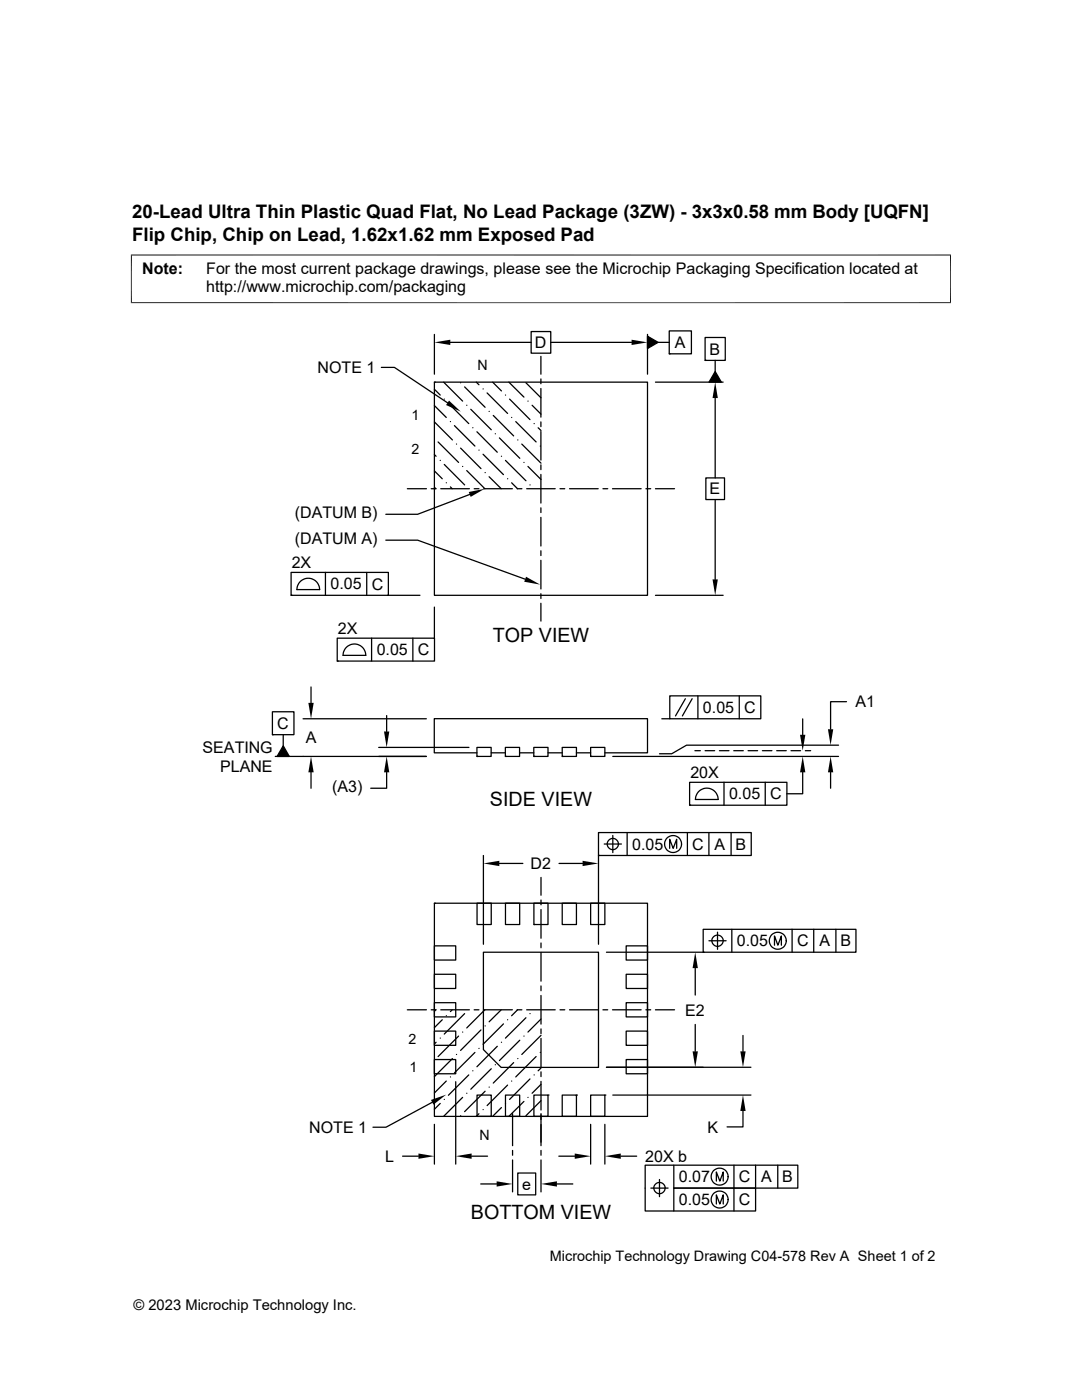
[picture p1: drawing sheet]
<svg xmlns="http://www.w3.org/2000/svg" width="216mm" height="279mm" viewBox="0 0 216 279" stroke-linecap="round" stroke-linejoin="round" font-family="sans-serif">
<g fill="none" stroke="#000" stroke-width=".25">
<path d="M76.1 73.3h2.6l10.6 7.1M86.7 66.7v8M86.7 77.7l1.1 1.1M86.7 76.3h42.5v42.5h-42.5zM86.7 76.3h.1M88.5 76.3l3.8 3.8M88.6 79.7h.1M89.9 68.3h16.1M91.9 76.4h.1M92.7 77.2l4.1 4.1M95 76.3l.6 .5M96.4 77.6h.1"/>
<path d="M97.2 78.4l4.1 4.1M98.3 76.3l1.8 1.7M100.9 78.8h.1M101.5 76.3l3 2.9M101.7 79.6l4 4.1M104.9 76.4l3.1 3M106 66.2h3.9v4.3h-3.9zM107.9 71.1v3.6M107.9 75.6v1M107.9 77.5v5.7M109.9 68.3h16.1M129.2 67.1l2.1 1.2-2.1 1.3z"/>
<path d="M129.2 66.7v8M130.8 76.3h13.5M131.3 68.3h2.2M133.5 66h4.5v4.6h-4.5zM133.5 70.6h.1M140.7 67.4h4v4.5h-4zM140.7 71.9h.1M142.7 79.4v16M142.7 74.1l1.2 2.2h-2.4zM142.7 71.9v2.2M81.3 97.5h3.8M86.7 90.7l.3 .4"/>
<path d="M86.7 97.2l.3 .3h-1M86.7 84.2l3.6 3.6M86.7 80.9l2.3 2.4M86.7 94l1.5 1.5M87.4 88.2l4.1 4.1M87.8 91.9h.1M87.9 97.5h5.8M88.6 92.7l4.1 4.1M89 96.4h.1M89.5 80.5l4 4M89.9 84.1h.1M89.9 97.2l.3 .3"/>
<path d="M90.7 84.9l4.1 4.1M91.1 88.6h.1M91.9 89.4l4.1 4.1M92.3 93.1h.1M93.1 93.9l3.7 3.6M93.1 80.9h.1M93.7 98.7l-10.4 3.9h-6.3M93.9 81.7l4.1 4.1M94.3 85.4h.1M94.6 97.5h1M95.2 86.2l4 4.1M95.6 89.8h.1"/>
<path d="M96.4 90.7l4.1 4M96.5 97.5h5.7M96.8 94.3h.1M97.6 95.1l2.4 2.4M97.6 82.1h.1M98.4 82.9l4.1 4.1M98.8 86.6h.1M99.7 87.4l4 4.1M100.1 91.1h.1M100.9 91.9l4 4M101.3 95.5h.1M102.1 96.4l1.2 1.1"/>
<path d="M102.1 83.3h.1M102.9 84.1l4.1 4.1M103.2 97.5h.9M103.3 87.8h.1M104.1 88.6l3.9 3.8M104.5 92.3h.1M105.1 97.5h5.7M105.3 93.1l2.7 2.6M105.3 80.1h.1M105.7 96.8h.1M106.2 80.9l1.8 1.8M106.6 84.5h.1"/>
<path d="M107.4 85.4l.6 .5M107.8 89h.1M107.9 84.2v1M107.9 86.1v5.7M107.9 92.8v.9M107.9 94.7v5.7M111.7 97.5h1M113.6 97.5h5.8M120.3 97.5h1M122.2 97.5h5.7M128.9 97.5h.9M130.8 97.5h3.8"/>
<path d="M140.8 95.4h3.8v4.3h-3.8zM142.7 99.7v15.9M58.1 114.2h19.4v4.6h-19.4zM58.1 118.8h.1M59.2 117.7h4.6M59.2 117.7a2.26 2.26 0 0 1 2.3-2.3 2.26 2.26 0 0 1 2.3 2.3M64.9 114.2v4.6M73.2 114.2v4.6M77 107.8h6.3l21.5 7.8M77.4 118.8h6.4M107.9 101.3v1M107.9 103.3v5.7"/>
<path d="M107.9 109.9v1M107.9 111.8v5.7M107.9 118.5v.9M130.8 118.8h13.5M62.1 137.1v3.2M67.3 127.4h19.4v4.5h-19.4zM67.3 131.9h.1M69.2 129.1a2.27 2.27 0 0 1 2.5-.4 2.27 2.27 0 0 1 1.3 2.1h-4.5l.2-.9zM74.1 127.4v4.5M82.4 127.4v4.5M86.7 121.2v6.2M107.9 120.4v3.6"/>
<path d="M133.6 138.9h18.2v4.5h-18.2zM136.8 139.4l-2 3.5M138.1 139.4l-1.9 3.5M139.3 138.9v4.5M147.5 138.9v4.5M54.4 142h4.3v4.6h-4.3zM54.4 146.6h.1M56.5 146.6v2.2M56.5 148.8l1.2 2.2h-2.4zM60.5 143.4h24.6M62.1 154.1v3.2M75.6 149.2h18"/>
<path d="M77.2 154.1v3.2h-3.2M77.2 142.8v3.2M85.1 151h-30.2M95.2 149.2h2.8v1.8h-2.8zM95.2 151h.1M95.2 150.2h-8.5v-6.8h42.5v6.8h-8.5M98 150.2h2.8M100.8 149.2h2.9v1.8h-2.9zM100.8 151h.1M103.7 150.2h2.8M106.5 149.2h2.8v1.8h-2.8zM106.5 151h.1"/>
<path d="M109.3 150.2h2.9M112.2 149.2h2.8v1.8h-2.8zM112.2 151h.1M115 150.2h2.9M117.9 149.2h2.8v1.8h-2.8zM117.9 151h.1M122.3 151h45M132.1 143.4h1.5M137.6 156.1h19.4v4.6h-19.4zM138.7 149.8h1M138.7 159.6h4.6a2.26 2.26 0 0 0-2.3-2.3 2.26 2.26 0 0 0-2.2 2.3M140.7 149.8h1.9"/>
<path d="M143.6 149.8h1.9M144.5 156.1v4.6M146.4 149.8h1.9M149.3 149.8h1.9M152.1 149.8h1.9M152.7 156.1v4.6M155 149.8h1.9M157.8 149.8h1.9M160.2 154.1v4.3h-3.2M160.2 143.5v3.1M160.7 149.8h1.1M165.7 154.1v3.2"/>
<path d="M167.3 148.7h-30.3l-3 1.7h-2.4M168.9 140h-3.2v5.5M96.5 170.7v17.7M99.6 172.3h4.7M107.9 175.1v3.6M107.9 179.6v1M111.5 172.3h4.7M119.4 166.2h30.5v4.5h-30.5zM119.4 170.7h.1M119.4 170.7v17.7M120.6 168.4h3.4M122.3 166.7v3.5"/>
<path d="M125.1 166.2v4.5M133.6 169.3v-1.8l.7 1.8 .7-1.8v1.8M137.2 166.2v4.5M137.6 160.7h.1M141.5 166.2v4.5M145.9 166.2v4.5M86.7 188.8h4.2v2.8h-4.2zM86.7 194.4h4.2v2.9h-4.2zM86.7 180.3h42.5v42.5h-42.5zM86.7 180.3h.1M95.2 180.3h2.8v4.2h-2.8zM96.5 190h22.9v23h-19.4l-3.5-3.5z"/>
<path d="M100.9 180.3h2.8v4.2h-2.8zM106.5 180.3h2.8v4.2h-2.8zM106.5 184.5h.1M107.9 181.5v5.7M107.9 188.2v.9M107.9 190.1v5.7M107.9 196.8v.9M107.9 198.7v5.7M112.2 180.3h2.8v4.2h-2.8zM117.9 180.3h2.8v4.2h-2.8zM121 190h19.3M124.9 194.4h4.3v2.9h-4.3z"/>
<path d="M124.9 188.8h4.3v2.8h-4.3zM138.7 193.2v5.4M140.3 185.5h30.5v4.5h-30.5zM140.3 190h.1M141.5 187.7h3.4M142 187.7a1.14 1.14 0 0 1 1.5-1.1 1.14 1.14 0 0 1 .5 1.9 1.14 1.14 0 0 1-1.9-.3l-.1-.5M143.2 186v3.5M146 185.5v4.5M154.5 188.6v-1.8l.7 1.8 .7-1.8v1.8M158.1 185.5v4.5M162.4 185.5v4.5M166.8 185.5v4.5"/>
<path d="M81.3 201.5h3.8M86 201.5h1l-.3 .3M86.3 220l-9.3 5h-2.6M86.7 200.1h4.2v2.8h-4.2zM86.7 205.8h4.2v2.8h-4.2zM86.7 211.5h4.2v2.8h-4.2zM87 208l-.3 .3M87.8 207.2h.1M87.9 201.5h5.8M88.2 203.5l-1.5 1.6M88.6 219.4h.1M89 215.8l-2.3 2.3"/>
<path d="M89 202.7h.1M89.9 214.9h.1M90.2 201.5l-.3 .4M90.3 211.3l-3.6 3.6M90.9 215.9v16.4M91.1 210.4h.1M91.5 206.8l-4.1 4.1M92.3 219l-3.8 3.8M92.3 206h.1M92.7 202.3l-4.1 4.1M93.1 218.2h.1M93.5 214.5l-4 4.1"/>
<path d="M94.3 213.7h.1M94.6 201.5h1M94.8 210l-4.1 4.1M95.2 218.5h2.8v4.3h-2.8zM95.6 209.2h.1M96 205.5l-4.1 4.1M96.5 201.5h5.7M96.8 201.5l-3.7 3.6M96.8 217.8l-4.1 4M96.8 204.7h.1M97.6 217h.1M98 213.3l-4.1 4.1"/>
<path d="M98.8 212.5h.1M99.2 208.8l-4 4.1M100 201.5l-2.4 2.4M100.1 208h.1M100.5 204.3l-4.1 4.1M100.9 218.5h2.8v4.3h-2.8zM101.3 216.6l-4.1 4M101.3 203.5h.1M102.1 215.8h.1M102.5 212.1l-4.1 4.1M103.2 201.5h.9M103.3 201.5l-1.2 1.2"/>
<path d="M103.3 211.3h.1M103.7 207.6l-4 4.1M104.5 219.8l-3 3M104.5 206.8h.1M104.9 203.1l-4 4.1M105.1 201.5h5.7M105.3 219h.1M105.7 215.3l-4 4.1M105.7 202.3h.1M106.5 218.5h2.8v4.3h-2.8zM106.6 214.5h.1M107 210.9l-4.1 4"/>
<path d="M107.8 210h.1M107.9 205.3v1M107.9 207.2v5.8M107.9 213.9v1M107.9 215.8v5.7M108 219.7l-3.1 3M108 216.4l-1.8 1.8M108 213.1l-.6 .6M108 206.6l-3.9 3.8M108 203.4l-2.7 2.6M109.3 218.5h.1M111.7 201.5h1"/>
<path d="M112.2 218.5h2.8v4.3h-2.8zM113.6 201.5h5.8M115 218.5h.1M117.9 218.5h2.8v4.3h-2.8zM120.3 201.5h1M120.7 218.5h.1M121 213h28.8M122.2 201.5h5.7M122.3 218.5h27.5M124.9 211.5h4.3v2.8h-4.3zM124.9 205.8h4.3v2.8h-4.3zM124.9 200.1h4.3v2.8h-4.3z"/>
<path d="M128.9 201.5h.9M130.8 201.5h3.8M138.7 204.4v5.4M148.3 206.7v3.1M80.3 230.7h3.2M86.7 224.4v7.9M87.8 220.2l-1.1 1.2M91.9 222.7h.1M94.1 230.7h3.2M95.6 222.3l-.6 .5M95.9 236.3h3.2M96.4 221.4h.1"/>
<path d="M100.1 221l-1.8 1.8M100.9 220.2h.1M102.3 222.2v6.4M102.3 229.6v.9M102.3 231.5v6.4M103.3 234.1h3.6v4.4h-3.6zM107.9 222.2v6.4M107.9 229.6v.9M107.9 231.5v6.4M111.1 236.3h3.2M111.5 230.7h3.2M117.9 224.4v7.9"/>
<path d="M120.7 224.4v7.9M123.9 230.7h3.1M129.9 237.1h3.4M131.6 235.4v3.4M132.7 237.1a1.13 1.13 0 0 1-1.6 1 1.13 1.13 0 0 1-.3-1.9 1.13 1.13 0 0 1 1.9 .5v.4M134.5 232.5v4.6h16.3v4.6h-22.1v-9.2h30.5v4.6h-24.7v4.6M142.9 235.7v-1.8l.7 1.8 .7-1.8v1.8M146.5 232.5v9.2M148.3 221.7v3.2h-3.2M150.8 232.5v4.6M155.2 232.5v4.6M142.9 240.3v-1.8l.7 1.8 .7-1.8v1.8"/>
<circle cx="122.3" cy="168.4" r="1.12"/>
<circle cx="134.3" cy="168.5" r="1.69"/>
<circle cx="155.2" cy="187.8" r="1.69"/>
<circle cx="143.6" cy="234.8" r="1.69"/>
<circle cx="143.6" cy="239.4" r="1.69"/>
</g>
<g fill="#000">
<path d="M89.6 79.9l2.3 2.2-2.9-1.3zM86.7 68.3l3.2-.5v1.1zM126 67.8l3.2 .5-3.2 .6zM129.2 67.1l2.1 1.2-2.1 1.3zM142.7 76.3l.5 3.1h-1zM142.7 74.1l1.2 2.2h-2.4zM93.5 98.2l3.2-.6-2.8 1.6zM105 115.1l2.8 1.6-3.2-.6zM142.2 115.6h1l-.5 3.2zM56.5 148.8l1.2 2.2h-2.4zM62.1 151l.5 3.1h-1.1zM61.5 140.3h1.1l-.5 3.1z"/>
<path d="M76.6 146h1.1l-.5 3.2zM77.2 151l.5 3.1h-1.1zM160.2 151l.5 3.1h-1.1zM159.6 146.6h1.1l-.5 3.2zM165.7 151l.6 3.1h-1.1zM165.2 145.5h1.1l-.6 3.2zM96.5 172.3l3.1-.5v1zM116.2 171.8l3.2 .5-3.2 .5zM138.7 190l.6 3.2h-1.1zM86 219.5l3-1-2.5 2zM138.2 209.8h1.1l-.6 3.2zM147.7 209.8h1.1l-.5 3.2z"/>
<path d="M83.5 230.2l3.2 .5-3.2 .6zM90.9 230.7l3.2-.5v1.1zM99.1 235.8l3.2 .5-3.2 .5zM107.9 236.3l3.2-.5v1zM114.7 230.2l3.2 .5-3.2 .6zM120.7 230.7l3.2-.5v1.1zM148.3 218.5l.5 3.2h-1.1z"/>
</g>
<path d="M26.1 50.9h163.7M26.2 50.8v9.7M189.7 50.8v9.7M26.1 60.4h163.7" fill="none" stroke="#000" stroke-width=".2"/>
<g font-size="3.9">
<text x="98.3" y="128.1">TOP VIEW</text>
<text x="97.8" y="160.8">SIDE VIEW</text>
<text x="93.9" y="243.2">BOTTOM VIEW</text>
</g>
<g font-size="3.7">
<text x="26.4" y="43.5">20-Lead Ultra Thin Plastic Quad Flat, No Lead Package (3ZW) - 3x3x0.58 mm Body [UQFN]</text>
<text x="26.4" y="48.1">Flip Chip, Chip on Lead, 1.62x1.62 mm Exposed Pad</text>
</g>
<g font-size="3.2">
<text x="28.4" y="54.7">Note:</text>
<text x="41.1" y="58.3">http://www.microchip.com/packaging</text>
<text x="41.1" y="54.7">For the most current package drawings, please see the Microchip Packaging Specification located at</text>
<text x="106.7" y="69.5">D</text>
<text x="134.7" y="69.5">A</text>
<text x="141.6" y="70.8">B</text>
<text x="63.4" y="74.4">NOTE 1</text>
<text x="141.6" y="98.7">E</text>
<text x="58.8" y="103.4">(DATUM B)</text>
<text x="58.2" y="113.4">2X</text>
<text x="58.8" y="108.6">(DATUM A)</text>
<text x="66" y="117.6">0.05</text>
<text x="74.2" y="117.7">C</text>
<text x="67.4" y="126.6">2X</text>
<text x="75.2" y="130.8">0.05</text>
<text x="83.4" y="130.8">C</text>
<text x="140.3" y="142.3">0.05</text>
<text x="148.5" y="142.3">C</text>
<text x="170.7" y="141.2">A1</text>
<text x="55.3" y="145.5">C</text>
<text x="61" y="148.3">A</text>
<text x="40.4" y="150.3">SEATING</text>
<text x="43.9" y="154.1">PLANE</text>
<text x="137.8" y="155.4">20X</text>
<text x="66.3" y="158.1">(A3)</text>
<text x="145.5" y="159.5">0.05</text>
<text x="153.7" y="159.6">C</text>
<text x="105.9" y="173.5">D2</text>
<text x="126.2" y="169.6">0.05</text>
<text x="138.1" y="169.6">C</text>
<text x="142.6" y="169.6">A</text>
<text x="146.8" y="169.6">B</text>
<text x="147" y="188.9">0.05</text>
<text x="159" y="188.9">C</text>
<text x="163.5" y="188.9">A</text>
<text x="167.7" y="188.9">B</text>
<text x="136.7" y="202.7">E2</text>
<text x="61.7" y="226.1">NOTE 1</text>
<text x="141.2" y="226">K</text>
<text x="76.9" y="231.9">L</text>
<text x="128.7" y="231.9">20X b</text>
<text x="104.2" y="237.4">e</text>
<text x="135.4" y="236">0.07</text>
<text x="147.4" y="236">C</text>
<text x="151.9" y="236">A</text>
<text x="156.1" y="236">B</text>
<text x="135.4" y="240.5">0.05</text>
<text x="147.4" y="240.5">C</text>
</g>
<g font-size="2.9">
<text x="109.7" y="251.7">Microchip Technology Drawing C04-578 Rev A Sheet 1 of 2</text>
<text x="26.6" y="261.3">© 2023 Microchip Technology Inc.</text>
</g>
<g font-size="2.8">
<text x="95.3" y="73.8">N</text>
<text x="82.1" y="83.8">1</text>
<text x="82.1" y="90.7">2</text>
<text x="81.5" y="208.3">2</text>
<text x="81.7" y="213.9">1</text>
<text x="95.7" y="227.4">N</text>
</g>
</svg>
